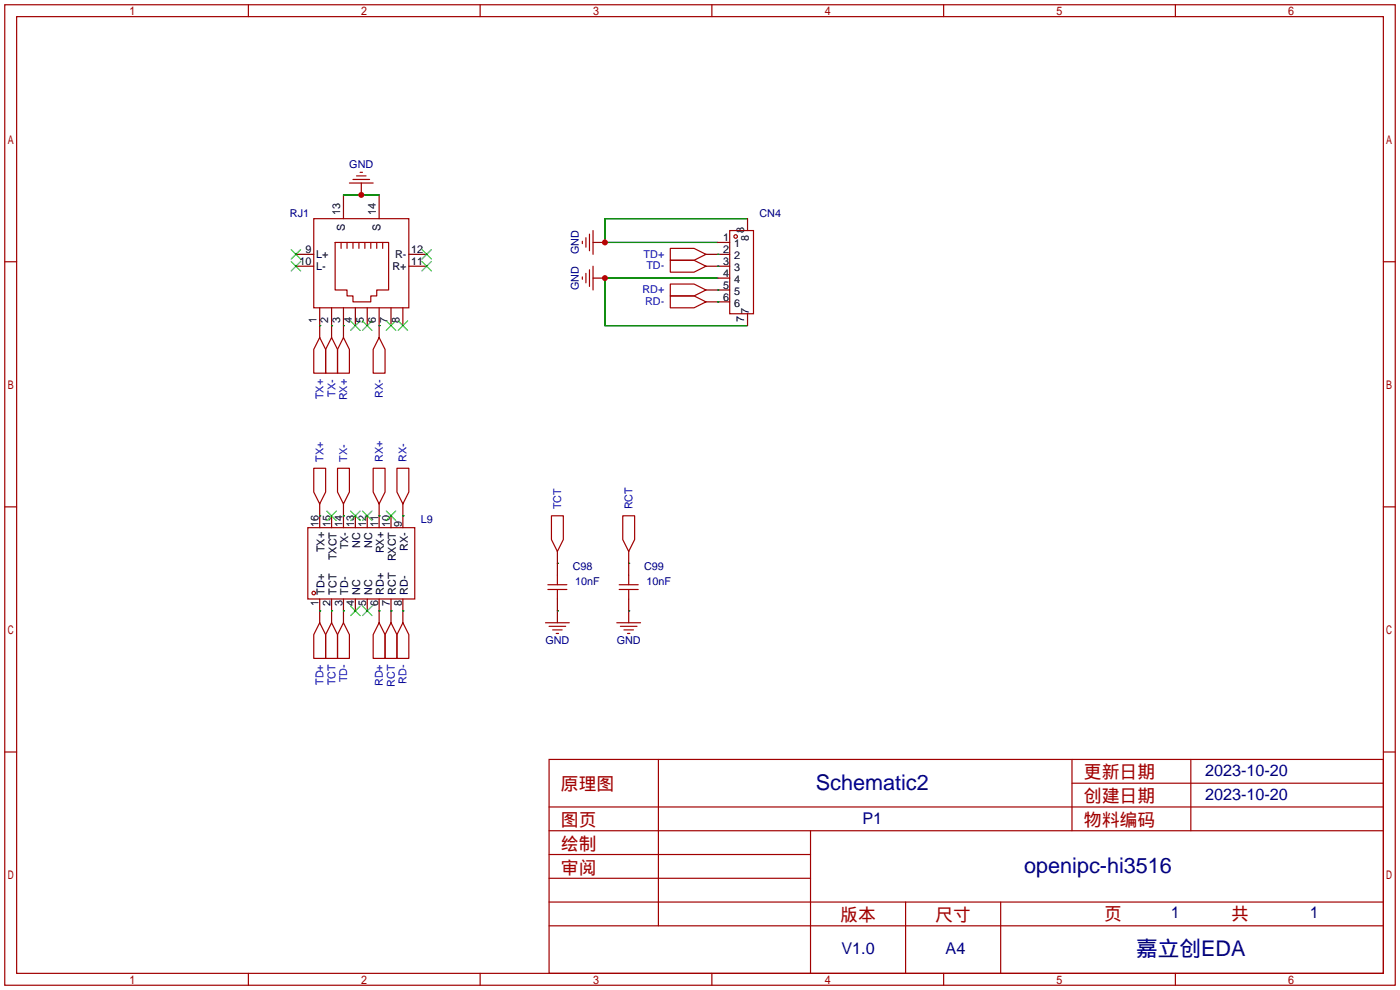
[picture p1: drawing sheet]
<svg xmlns="http://www.w3.org/2000/svg" width="299mm" height="212mm" viewBox="0 0 299 212" stroke-linecap="round" stroke-linejoin="round" font-family="sans-serif">
<g fill="none" stroke="#a10000" stroke-width=".25">
<path d="M1 1h297.2v209.6h-297.2zM3.6 3.6h292.1v204.4h-292.1zM53.1 1v2.6M102.6 1v2.6M152.1 1v2.6M201.7 1v2.6M251.2 1v2.6M74.7 39.1h5.1M75.4 38.4h3.6M76.2 37.6h2M77 36.8h.5M1 55.9h2.6"/>
<path d="M67.1 46.7h20.3v19.1h-20.3zM71.6 51.8h11.5v10.2h-2.6v1.2h-1.3v1.3h-3.8v-1.3h-1.2v-1.2h-2.6zM72.9 51.8v1.3M74.2 51.8v1.3M75.4 51.8v1.3M76.7 51.8v1.3M78 51.8v1.3M79.2 51.8v1.3M80.5 51.8v1.3M81.8 51.8v1.3M124.5 51.6v.5M124.5 59.2v.5"/>
<path d="M125.2 50.8v2M125.2 58.4v2.1M126 50v3.6M126 57.7v3.5M126.7 49.3v5.1M126.7 56.9v5.1M143.3 53.1h5l2.6 1.3-2.6 1.2h-5zM143.3 55.6h5l2.6 1.3-2.6 1.3h-5zM156 49.3h5v17.8h-5zM295.7 55.9h2.5M68.3 72.1l1.3 2.6v5.1h-2.5v-5.1zM70.9 72.1l1.2 2.6v5.1h-2.5v-5.1z"/>
<path d="M73.4 72.1l1.3 2.6v5.1h-2.6v-5.1zM81 72.1l1.3 2.6v5.1h-2.5v-5.1zM143.3 60.7h5l2.6 1.3-2.6 1.2h-5zM143.3 63.2h5l2.6 1.3-2.6 1.3h-5zM1 108.3h2.6M65.8 112.8h22.8v15.2h-22.8zM67.1 100.1h2.5v5.1l-1.3 2.5-1.2-2.5zM72.1 100.1h2.6v5.1l-1.3 2.5-1.3-2.5zM79.8 100.1h2.5v5.1l-1.3 2.5-1.2-2.5zM84.8 100.1h2.6v5.1l-1.3 2.5-1.3-2.5zM117.9 110.2h2.5v5.1l-1.3 2.6-1.2-2.6zM133.1 110.2h2.5v5.1l-1.2 2.6-1.3-2.6z"/>
<path d="M295.7 108.3h2.5M68.3 133.1l1.3 2.5v5.1h-2.5v-5.1zM70.9 133.1l1.2 2.5v5.1h-2.5v-5.1zM73.4 133.1l1.3 2.5v5.1h-2.6v-5.1zM81 133.1l1.3 2.5v5.1h-2.5v-5.1zM83.6 133.1l1.2 2.5v5.1h-2.5v-5.1zM86.1 133.1l1.3 2.5v5.1h-2.6v-5.1zM116.6 133.1h5.1M117.1 126h4.1M117.1 125h4.1M117.3 133.9h3.6M118.1 134.6h2"/>
<path d="M118.9 135.4h.5M119.1 122.9v2.1M119.1 126v2M131.8 133.1h5.1M132.3 126h4.1M132.3 125h4.1M132.6 133.9h3.5M133.3 134.6h2.1M134.1 135.4h.5M134.4 122.9v2.1M134.4 126v2M1 160.7h2.6"/>
<path d="M117.3 162.3h178.4v45.7h-178.4zM117.3 177.5h178.4M117.3 172.5h178.4M140.7 162.3v35.6M173.2 177.5v30.5M229.1 162.3v15.2M229.1 167.4h66.6M254.5 162.3v15.2M295.7 160.7h2.5M117.3 182.6h55.9M117.3 197.9h178.4M117.3 192.8h178.4"/>
<path d="M117.3 187.7h55.9M193.5 192.8v15.2M213.9 192.8v15.2M53.1 208v2.6M102.6 208v2.6M152.1 208v2.6M201.7 208v2.6M251.2 208v2.6"/>
<circle cx="157.2" cy="50.5" r=".38"/>
<circle cx="67.1" cy="126.7" r=".38"/>
</g>
<g fill="none" stroke="#870000" stroke-width=".25">
<path d="M77.2 39.1v2.6M63.2 54.4h3.9M63.2 56.9h3.9M73.4 41.7v5M81 41.7v5M87.4 54.4h3.8M87.4 56.9h3.8M126.7 51.8h2.6M126.7 59.4h2.6M150.9 54.4h5.1M150.9 56.9h5.1M153.4 51.8h2.6"/>
<path d="M153.4 59.4h2.6M159.8 46.7v2.6M68.3 65.8v6.3M70.9 65.8v6.3M73.4 65.8v6.3M75.9 65.8v3.8M78.5 65.8v3.8M81 65.8v6.3M83.6 65.8v3.8M86.1 65.8v3.8M150.9 62h5.1M150.9 64.5h5.1"/>
<path d="M159.8 67.1v2.5M68.3 107.7v5.1M70.9 110.2v2.6M73.4 107.7v5.1M75.9 110.2v2.6M78.5 110.2v2.6M81 107.7v5.1M83.6 110.2v2.6M86.1 107.7v5.1M119.1 117.9v5M134.4 117.9v5M68.3 128v5.1"/>
<path d="M70.9 128v5.1M73.4 128v5.1M75.9 128v2.6M78.5 128v2.6M81 128v5.1M83.6 128v5.1M86.1 128v5.1M119.1 128v5.1M134.4 128v5.1"/>
</g>
<g fill="none" stroke="#3c3" stroke-width=".25">
<path d="M62.2 53.3l2.1 2.1M62.2 55.9l2.1 2M64.3 53.3l-2.1 2.1M64.3 55.9l-2.1 2M90.2 55.9l2 2M90.2 53.3l2 2.1M92.2 53.3l-2 2.1M92.2 55.9l-2 2M74.9 68.6l2.1 2M77 68.6l-2.1 2M77.5 68.6l2 2M79.5 68.6l-2 2"/>
<path d="M82.5 68.6l2.1 2M84.6 68.6l-2.1 2M85.1 68.6l2 2M87.1 68.6l-2 2M69.8 109.2l2.1 2.1M71.9 109.2l-2.1 2.1M74.9 109.2l2.1 2.1M77 109.2l-2.1 2.1M77.5 109.2l2 2.1M79.5 109.2l-2 2.1M82.5 109.2l2.1 2.1M84.6 109.2l-2.1 2.1"/>
<path d="M74.9 129.5l2.1 2.1M77 129.5l-2.1 2.1M77.5 129.5l2 2.1M79.5 129.5l-2 2.1"/>
</g>
<g fill="none" stroke="#008700" stroke-width=".25">
<path d="M73.4 41.7h7.6M153.4 54.4h.1M153.4 56.9h.1M153.4 59.4h-24.1v10.2h30.5M159.8 46.7h-30.5v5.1h24.1M68.3 69.6h.1M70.9 69.6h.1M73.4 69.6h.1M81 69.6h.1M153.4 62h.1M153.4 64.5h.1M68.3 110.2h.1"/>
<path d="M73.4 110.2h.1M81 110.2h.1M86.1 110.2h.1M68.3 130.6h.1M70.9 130.6h.1M73.4 130.6h.1M81 130.6h.1M83.6 130.6h.1M86.1 130.6h.1M119.1 130.6h.1M119.1 120.4h.1M134.4 130.6h.1"/>
<path d="M134.4 120.4h.1"/>
</g>
<g fill="#c00">
<circle cx="129.3" cy="51.8" r=".63"/>
<circle cx="129.3" cy="59.4" r=".63"/>
<circle cx="77.2" cy="41.7" r=".63"/>
</g>
<g font-size="4.6" fill="#000080">
<text x="174.4" y="168.8">Schematic2</text>
<text x="218.9" y="186.6">openipc-hi3516</text>
<text x="242.8" y="204.3">嘉立创EDA</text>
</g>
<g font-size="3.8" fill="#a00000">
<text x="231.6" y="166.4">更新日期</text>
<text x="119.9" y="168.9">原理图</text>
<text x="231.6" y="171.5">创建日期</text>
<text x="119.9" y="176.5">图页</text>
<text x="231.6" y="176.5">物料编码</text>
<text x="119.9" y="181.6">绘制</text>
<text x="119.9" y="186.7">审阅</text>
<text x="179.6" y="196.9">版本</text>
<text x="199.9" y="196.9">尺寸</text>
<text x="236" y="196.6">页</text>
<text x="263.1" y="196.6">共</text>
</g>
<g font-size="3.5" fill="#000080">
<text x="257.6" y="165.9">2023-10-20</text>
<text x="257.6" y="171">2023-10-20</text>
<text x="184.3" y="176">P1</text>
<text x="250.2" y="196.1">1</text>
<text x="280" y="196.1">1</text>
<text x="179.8" y="204">V1.0</text>
<text x="202.1" y="204">A4</text>
</g>
<g font-size="2.3" fill="#000080">
<text x="74.7" y="36">GND</text>
<text x="62" y="46.3">RJ1</text>
<text x="162.3" y="46.3">CN4</text>
<text x="123.7" y="54.4" transform="rotate(-90 123.7 54.4)">GND</text>
<text x="123.7" y="62" transform="rotate(-90 123.7 62)">GND</text>
<text x="89.9" y="111.9">L9</text>
<text x="122.4" y="121.9">C98</text>
<text x="122.9" y="125.1">10nF</text>
<text x="137.7" y="121.9">C99</text>
<text x="138.2" y="125.1">10nF</text>
<text x="116.6" y="137.6">GND</text>
<text x="131.8" y="137.6">GND</text>
</g>
<g font-size="2.3">
<text x="72.7" y="46" transform="rotate(-90 72.7 46)">13</text>
<text x="80.3" y="46" transform="rotate(-90 80.3 46)">14</text>
<text x="73.7" y="49.3" transform="rotate(-90 73.7 49.3)">S</text>
<text x="81.3" y="49.3" transform="rotate(-90 81.3 49.3)">S</text>
<text x="154.5" y="51.6">1</text>
<text x="156.9" y="52.9">1</text>
<text x="159" y="49.8" transform="rotate(-90 159 49.8)">8</text>
<text x="160.1" y="51.6" transform="rotate(-90 160.1 51.6)">8</text>
<text x="64" y="56.7">10</text>
<text x="65.3" y="54.1">9</text>
<text x="67.6" y="55.1">L+</text>
<text x="67.6" y="57.7">L-</text>
<text x="83.9" y="57.7">R+</text>
<text x="84.4" y="55.1">R-</text>
<text x="87.9" y="56.7">11</text>
<text x="87.9" y="54.1">12</text>
<text x="154.5" y="54.1">2</text>
<text x="154.5" y="56.7">3</text>
<text x="154.5" y="59.2">4</text>
<text x="156.9" y="55.4">2</text>
<text x="156.9" y="57.9">3</text>
<text x="154.5" y="61.7">5</text>
<text x="154.5" y="64.3">6</text>
<text x="156.9" y="60.5">4</text>
<text x="156.9" y="63">5</text>
<text x="156.9" y="65.6">6</text>
<text x="67.6" y="69.1" transform="rotate(-90 67.6 69.1)">1</text>
<text x="70.1" y="69.1" transform="rotate(-90 70.1 69.1)">2</text>
<text x="72.7" y="69.1" transform="rotate(-90 72.7 69.1)">3</text>
<text x="75.2" y="69.1" transform="rotate(-90 75.2 69.1)">4</text>
<text x="77.8" y="69.1" transform="rotate(-90 77.8 69.1)">5</text>
<text x="80.3" y="69.1" transform="rotate(-90 80.3 69.1)">6</text>
<text x="82.8" y="69.1" transform="rotate(-90 82.8 69.1)">7</text>
<text x="85.4" y="69.1" transform="rotate(-90 85.4 69.1)">8</text>
<text x="159" y="68.8" transform="rotate(-90 159 68.8)">7</text>
<text x="160.1" y="67" transform="rotate(-90 160.1 67)">7</text>
<text x="68.1" y="112.6" transform="rotate(-90 68.1 112.6)">16</text>
<text x="70.6" y="112.6" transform="rotate(-90 70.6 112.6)">15</text>
<text x="73.2" y="112.6" transform="rotate(-90 73.2 112.6)">14</text>
<text x="75.7" y="112.6" transform="rotate(-90 75.7 112.6)">13</text>
<text x="78.3" y="112.6" transform="rotate(-90 78.3 112.6)">12</text>
<text x="80.8" y="112.6" transform="rotate(-90 80.8 112.6)">11</text>
<text x="83.3" y="112.6" transform="rotate(-90 83.3 112.6)">10</text>
<text x="85.9" y="112.6" transform="rotate(-90 85.9 112.6)">9</text>
<text x="69.4" y="118" transform="rotate(-90 69.4 118)">TX+</text>
<text x="71.9" y="119.7" transform="rotate(-90 71.9 119.7)">TXCT</text>
<text x="74.4" y="117.4" transform="rotate(-90 74.4 117.4)">TX-</text>
<text x="77" y="117.1" transform="rotate(-90 77 117.1)">NC</text>
<text x="79.5" y="117.1" transform="rotate(-90 79.5 117.1)">NC</text>
<text x="82.1" y="118.3" transform="rotate(-90 82.1 118.3)">RX+</text>
<text x="87.1" y="117.7" transform="rotate(-90 87.1 117.7)">RX-</text>
<text x="84.6" y="120" transform="rotate(-90 84.6 120)">RXCT</text>
<text x="68.1" y="129.4" transform="rotate(-90 68.1 129.4)">1</text>
<text x="69.4" y="127.1" transform="rotate(-90 69.4 127.1)">TD+</text>
<text x="70.6" y="129.4" transform="rotate(-90 70.6 129.4)">2</text>
<text x="71.9" y="127.1" transform="rotate(-90 71.9 127.1)">TCT</text>
<text x="73.2" y="129.4" transform="rotate(-90 73.2 129.4)">3</text>
<text x="74.4" y="127.1" transform="rotate(-90 74.4 127.1)">TD-</text>
<text x="75.7" y="129.4" transform="rotate(-90 75.7 129.4)">4</text>
<text x="77" y="127.1" transform="rotate(-90 77 127.1)">NC</text>
<text x="78.3" y="129.4" transform="rotate(-90 78.3 129.4)">5</text>
<text x="79.5" y="127.1" transform="rotate(-90 79.5 127.1)">NC</text>
<text x="80.8" y="129.4" transform="rotate(-90 80.8 129.4)">6</text>
<text x="82.1" y="127.1" transform="rotate(-90 82.1 127.1)">RD+</text>
<text x="83.3" y="129.4" transform="rotate(-90 83.3 129.4)">7</text>
<text x="84.6" y="127.1" transform="rotate(-90 84.6 127.1)">RCT</text>
<text x="85.9" y="129.4" transform="rotate(-90 85.9 129.4)">8</text>
<text x="87.1" y="127.1" transform="rotate(-90 87.1 127.1)">RD-</text>
</g>
<g font-size="2.3" fill="#00f">
<text x="137.6" y="55">TD+</text>
<text x="138.1" y="57.6">TD-</text>
<text x="137.3" y="62.7">RD+</text>
<text x="137.9" y="65.2">RD-</text>
<text x="69.1" y="85.3" transform="rotate(-90 69.1 85.3)">TX+</text>
<text x="71.7" y="84.7" transform="rotate(-90 71.7 84.7)">TX-</text>
<text x="74.2" y="85.6" transform="rotate(-90 74.2 85.6)">RX+</text>
<text x="81.8" y="85" transform="rotate(-90 81.8 85)">RX-</text>
<text x="69.1" y="98.7" transform="rotate(-90 69.1 98.7)">TX+</text>
<text x="74.2" y="98.7" transform="rotate(-90 74.2 98.7)">TX-</text>
<text x="81.8" y="98.7" transform="rotate(-90 81.8 98.7)">RX+</text>
<text x="86.9" y="98.7" transform="rotate(-90 86.9 98.7)">RX-</text>
<text x="119.9" y="108.8" transform="rotate(-90 119.9 108.8)">TCT</text>
<text x="135.2" y="108.8" transform="rotate(-90 135.2 108.8)">RCT</text>
<text x="69.1" y="146.4" transform="rotate(-90 69.1 146.4)">TD+</text>
<text x="71.7" y="146.5" transform="rotate(-90 71.7 146.5)">TCT</text>
<text x="74.2" y="145.8" transform="rotate(-90 74.2 145.8)">TD-</text>
<text x="81.8" y="146.7" transform="rotate(-90 81.8 146.7)">RD+</text>
<text x="84.4" y="146.7" transform="rotate(-90 84.4 146.7)">RCT</text>
<text x="86.9" y="146.1" transform="rotate(-90 86.9 146.1)">RD-</text>
</g>
</svg>
